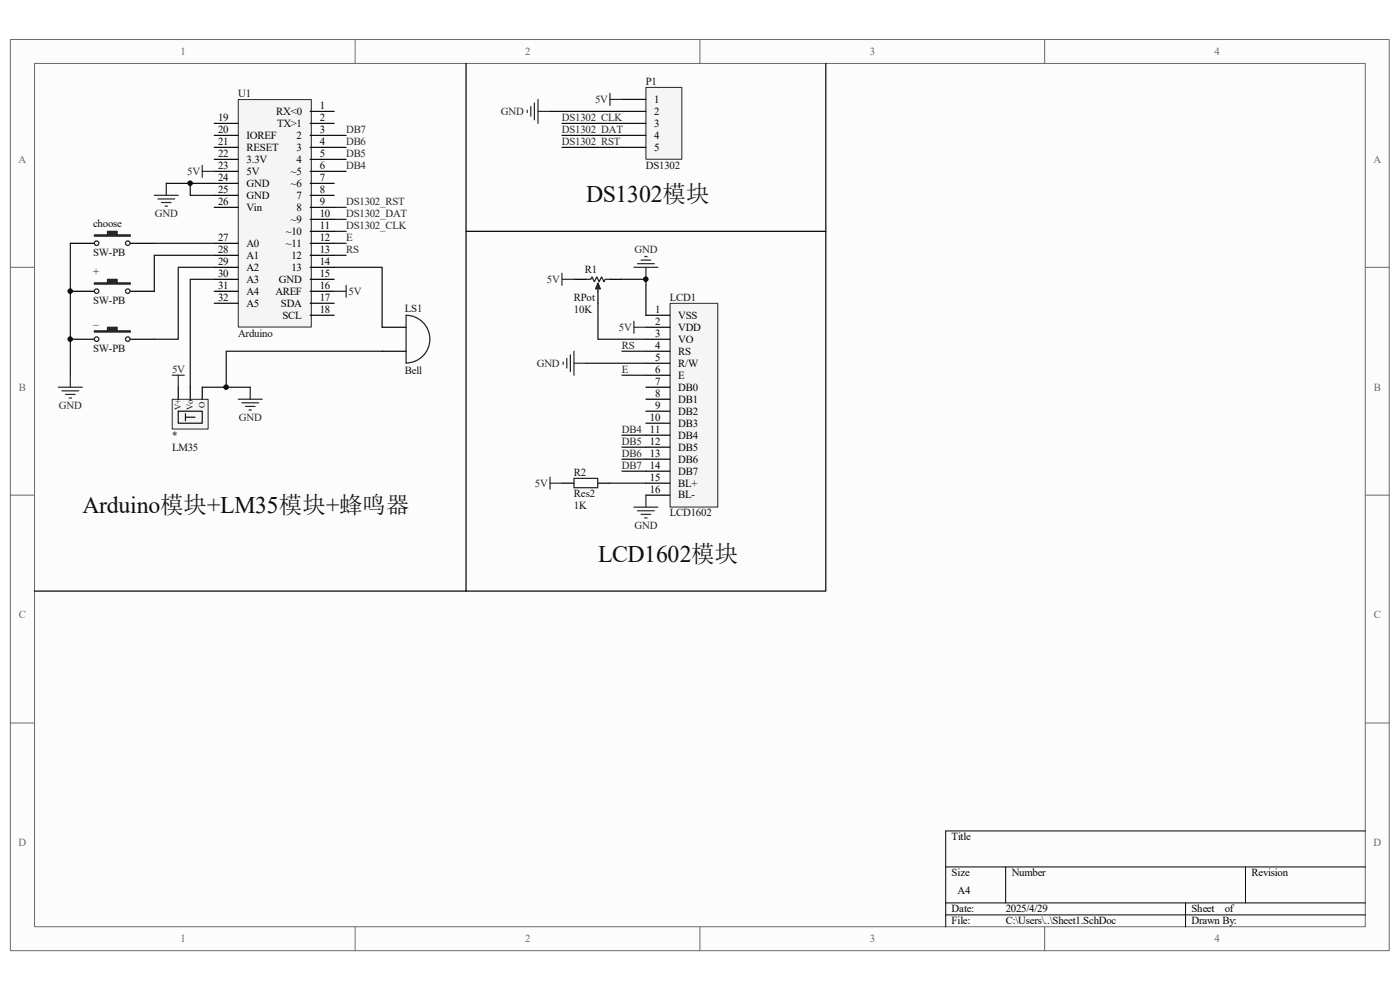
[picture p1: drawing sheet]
<svg xmlns="http://www.w3.org/2000/svg" width="297mm" height="210mm" viewBox="0 0 297 210" stroke-linecap="round" stroke-linejoin="round" font-family="sans-serif">
<path d="M2.2 8.4h292.5v193.3h-292.5z" fill="#fcfcfc"/>
<path d="M2.2 8.4h292.5v193.3h-292.5z" fill="none" stroke="#6a6a6a" stroke-width=".21"/>
<path d="M7.4 13.5h282.2v183.1h-282.2z" fill="#fcfcfc"/>
<g fill="none" stroke="#6a6a6a" stroke-width=".21">
<path d="M7.3 13.5h282.3v183.1h-282.3zM75.3 8.4v5.1M148.5 8.4v5.1M221.6 8.4v5.1M2.2 56.7h5.1M289.7 56.7h5.1M2.2 105h5.1M289.7 105h5.1M2.2 153.4h5.1M289.7 153.4h5.1M75.3 196.6v5.1M148.5 196.6v5.1"/>
<path d="M221.6 196.6v5.1"/>
</g>
<path d="M289.7 176.3h-89.1v20.3M200.6 183.9h89.1M200.6 191.5h89.1M200.6 194.1h89.1M213.4 183.9v7.6M251.5 191.5v5.1M264.2 183.9v7.6" fill="none" stroke="#000" stroke-width=".21"/>
<path d="M142.2 64.4h10.1v43.2h-10.1z" fill="#f5f5f5"/>
<path d="M142.2 64.3h10.1v43.3h-10.1z" fill="none" stroke="#262626" stroke-width=".21"/>
<g fill="none" stroke="#000" stroke-width=".25">
<path d="M137 66.9h5.1M137 69.4h5.1M137 72h5.1M137 74.5h5.1M137 77.1h5.1M137 79.6h5.1M137 82.1h5.1M137 84.7h5.1M137 87.2h5.1M137 89.8h5.1M137 92.3h5.1M137 94.9h5.1"/>
<path d="M137 97.4h5.1M137 100h5.1M137 102.5h5.1M137 105h5.1"/>
</g>
<path d="M36.6 84.8h7.6v6.2h-7.6z" fill="#f5f5f5"/>
<path d="M36.5 84.7h7.7v6.3h-7.7z" fill="none" stroke="#262626" stroke-width=".21"/>
<path d="M37.8 87.2h5.1v2.6h-5.1zM39.3 87.7v1.6M39.3 88.5h2.1" fill="none" stroke="#131313" stroke-width=".25"/>
<path d="M37.8 82.1v2.6M40.4 82.1v2.6M42.9 82.1v2.6" fill="none" stroke="#000" stroke-width=".25"/>
<path d="M50.6 21.2h15.4v48.2h-15.4z" fill="#f5f5f5"/>
<path d="M50.5 21.1h15.5v48.3h-15.5z" fill="none" stroke="#262626" stroke-width=".21"/>
<g fill="none" stroke="#000" stroke-width=".25">
<path d="M45.5 26.2h5M45.5 28.7h5M45.5 31.3h5M45.5 33.8h5M45.5 36.4h5M45.5 38.9h5M65.8 23.6h5.1M65.8 26.2h5.1M65.8 28.7h5.1M65.8 31.3h5.1M65.8 33.8h5.1M65.8 36.4h5.1"/>
<path d="M65.8 38.9h5.1M14.9 51.6h5.1M27.6 51.6h5.1M45.5 41.4h5M45.5 44h5M45.5 51.6h5M45.5 54.2h5M45.5 56.7h5M45.5 59.2h5M65.8 41.4h5.1M65.8 44h5.1M65.8 46.5h5.1"/>
<path d="M65.8 49.1h5.1M65.8 51.6h5.1M65.8 54.2h5.1M65.8 56.7h5.1M65.8 59.2h5.1M121.8 59.2h2.5M129.4 59.2h2.5M14.9 61.8h5.1M14.9 72h5.1M27.6 61.8h5.1M27.6 72h5.1M45.5 61.8h5"/>
<path d="M45.5 64.3h5M65.8 61.8h5.1M65.8 64.3h5.1M65.8 66.9h5.1M81.1 69.4h5.1M81.1 74.5h5.1M126.9 61.8v2.5M119.2 102.5h2.6M126.9 102.5h2.5"/>
</g>
<g fill="none" stroke="#1c1c1c" stroke-width=".25">
<path d="M124.3 59.2h1l.3-.5 .5 1.1 .5-1.1 .5 1.1 .5-1.1 .5 1.1 .3-.6h1M86.2 77a5.1 5.1 0 0 0 5-5.1 5.1 5.1 0 0 0-5-5v10.2M126.9 60.5v1.3M121.8 101.5h5v2h-5z"/>
<circle cx="20.5" cy="51.6" r=".48"/>
<circle cx="27.1" cy="51.6" r=".48"/>
<circle cx="20.5" cy="71.9" r=".48"/>
<circle cx="20.5" cy="61.8" r=".48"/>
<circle cx="27.1" cy="71.9" r=".48"/>
<circle cx="27.1" cy="61.8" r=".48"/>
</g>
<g fill="#1c1c1c" stroke="#1c1c1c" stroke-width=".25">
<path d="M126.9 60l.5 1.3h-1.1z"/>
<path d="M20 49.8h2.8v-.7h2v.7h2.8v.3h-7.6z" fill-rule="evenodd"/>
<path d="M20 60h2.8v-.7h2v.7h2.8v.3h-7.6z" fill-rule="evenodd"/>
<path d="M20 70.2h2.8v-.8h2v.8h2.8v.2h-7.6z" fill-rule="evenodd"/>
</g>
<g fill="none" stroke="#0e0e0e" stroke-width=".25">
<path d="M35.3 38.9h10.2M40.4 38.9v2.5h5.1M70.9 28.7h2.5M70.9 31.3h2.5M70.9 33.8h2.5M70.9 36.4h2.5M14.9 51.6v28M32.7 51.6h12.8M45.5 54.2h-12.8v7.6M45.5 56.7h-7.7v15.3h-5.1M45.5 59.2h-5.1v22.9M70.9 56.7h10.2v12.7"/>
<path d="M70.9 51.6h2.5M70.9 44h2.5M70.9 46.5h2.5M70.9 49.1h2.5M70.9 54.2h2.5M131.9 59.2h5.1v7.7M81.1 74.5h-33.1v7.6M124.3 77.1h12.7M126.9 64.3v7.7h10.1M131.9 79.6h5.1M131.9 74.5h5.1M42.9 82.1h10.2"/>
<path d="M131.9 100h5.1M131.9 97.4h5.1M131.9 94.9h5.1M131.9 92.3h5.1M129.4 102.5h7.6"/>
</g>
<g fill="none" stroke="#262626" stroke-width=".25">
<path d="M35.3 38.9v2.5M42.9 35.1v2.5M42.9 36.4h2.6M32.7 41.4h5.1M33.5 42.2h3.6M34.3 43h2M35 43.7h.5M119.2 58v2.5M119.2 59.2h2.6M134.5 56.7h5.1M135.3 55.9h3.5M136 55.2h2.1"/>
<path d="M136.8 54.4h.5M137 56.7v2.5M14.9 79.6v2.5M36.5 79.6h2.6M37.8 79.6v2.5M70.9 61.8h2.5M73.4 60.5v2.6M119.5 76.8v.5M120.2 76v2.1M121 75.3v3.5M121.8 74.5v5.1M121.8 77.1h2.5"/>
<path d="M134.5 68.2v2.5M134.5 69.4h2.5M12.4 82.1h5.1M13.1 82.9h3.6M13.9 83.7h2M14.7 84.4h.5M50.5 84.7h5.1M51.3 85.5h3.6M52.1 86.2h2M52.8 87h.5M53.1 82.1v2.6M116.7 101.2v2.6"/>
<path d="M116.7 102.5h2.5M134.5 107.6h5.1M135.3 108.3h3.5M136 109.1h2.1M136.8 109.9h.5M137 105v2.6"/>
</g>
<path d="M137.1 18.6h7.6v15.2h-7.6z" fill="#f5f5f5"/>
<path d="M137 18.5h7.7v15.3h-7.7z" fill="none" stroke="#262626" stroke-width=".21"/>
<path d="M98.9 13.5v111.9h-91.6M175.2 13.5v111.9h-76.3M131.9 21.1h5.1M131.9 23.6h5.1M131.9 26.2h5.1M131.9 28.7h5.1M131.9 31.3h5.1M98.9 49.1h76.3" fill="none" stroke="#000" stroke-width=".25"/>
<path d="M129.4 19.8v2.6M111.8 23.4v.5M112.6 22.6v2M113.4 21.8v3.6M114.1 21.1v5.1M114.1 23.6h2.6M129.4 21.1h2.5" fill="none" stroke="#262626" stroke-width=".25"/>
<path d="M116.7 23.6h15.2M119.2 26.2h12.7M119.2 28.7h12.7M119.2 31.3h12.7" fill="none" stroke="#0e0e0e" stroke-width=".25"/>
<g fill="#0e0e0e" stroke="#0e0e0e" stroke-width=".21">
<circle cx="14.9" cy="71.9" r=".48"/>
<circle cx="14.9" cy="61.8" r=".48"/>
<circle cx="40.3" cy="38.9" r=".48"/>
<circle cx="48" cy="82.1" r=".48"/>
<circle cx="137" cy="59.2" r=".48"/>
</g>
<g font-size="5.1" fill="#0e0e0e">
<text x="124.3" y="42.8">DS1302模块</text>
<text x="17.5" y="108.9">Arduino模块+LM35模块+蜂鸣器</text>
<text x="126.9" y="119.1">LCD1602模块</text>
</g>
<g font-size="2.3" fill="#696969">
<text x="38.3" y="11.6">1</text>
<text x="111.4" y="11.6">2</text>
<text x="184.5" y="11.6">3</text>
<text x="257.7" y="11.6">4</text>
<text x="3.9" y="34.5">A</text>
<text x="291.4" y="34.5">A</text>
<text x="4" y="82.8">B</text>
<text x="291.5" y="82.8">B</text>
<text x="4" y="131.2">C</text>
<text x="291.5" y="131.2">C</text>
<text x="3.9" y="179.5">D</text>
<text x="291.4" y="179.5">D</text>
<text x="38.3" y="199.9">1</text>
<text x="111.4" y="199.9">2</text>
<text x="184.5" y="199.9">3</text>
<text x="257.7" y="199.9">4</text>
</g>
<g font-size="2.3" fill="#0e0e0e">
<text x="137" y="18">P1</text>
<text x="50.5" y="20.5">U1</text>
<text x="137" y="35.8">DS1302</text>
<text x="19.8" y="48.3">choose</text>
<text x="19.8" y="54.4">SW-PB</text>
<text x="19.8" y="58.4">+</text>
<text x="124.1" y="57.9">R1</text>
<text x="19.8" y="64.6">SW-PB</text>
<text x="121.8" y="63.8">RPot</text>
<text x="142.1" y="63.8">LCD1</text>
<text x="19.8" y="68.6">_</text>
<text x="50.5" y="71.4">Arduino</text>
<text x="85.9" y="66.1">LS1</text>
<text x="121.8" y="66.3">10K</text>
<text x="19.8" y="74.7">SW-PB</text>
<text x="85.9" y="79.3">Bell</text>
<text x="36.5" y="93">*</text>
<text x="36.5" y="95.6">LM35</text>
<text x="121.8" y="100.9">R2</text>
<text x="121.8" y="105.5">Res2</text>
<text x="121.8" y="108">1K</text>
<text x="142.1" y="109.6">LCD1602</text>
</g>
<g font-size="2.3">
<text x="67.8" y="23.1">1</text>
<text x="138.8" y="21.8">1</text>
<text x="46.3" y="25.6">19</text>
<text x="46.3" y="28.2">20</text>
<text x="52.3" y="29.4">IOREF</text>
<text x="58.6" y="24.3">RX&lt;0</text>
<text x="58.8" y="26.9">TX&gt;1</text>
<text x="62.9" y="29.4">2</text>
<text x="67.8" y="25.6">2</text>
<text x="67.8" y="28.2">3</text>
<text x="138.8" y="24.3">2</text>
<text x="138.8" y="26.9">3</text>
<text x="138.8" y="29.4">4</text>
<text x="46.3" y="30.7">21</text>
<text x="46.3" y="33.3">22</text>
<text x="46.3" y="35.8">23</text>
<text x="52.3" y="32">RESET</text>
<text x="52.3" y="34.5">3.3V</text>
<text x="62.9" y="32">3</text>
<text x="62.9" y="34.5">4</text>
<text x="67.8" y="30.7">4</text>
<text x="67.8" y="33.3">5</text>
<text x="67.8" y="35.8">6</text>
<text x="138.8" y="32">5</text>
<text x="46.3" y="38.4">24</text>
<text x="46.3" y="40.9">25</text>
<text x="52.3" y="37.1">5V</text>
<text x="52.3" y="39.6">GND</text>
<text x="61.7" y="37.1">~5</text>
<text x="61.7" y="39.6">~6</text>
<text x="67.8" y="38.4">7</text>
<text x="67.8" y="40.9">8</text>
<text x="46.3" y="43.4">26</text>
<text x="52.3" y="42.2">GND</text>
<text x="52.3" y="44.7">Vin</text>
<text x="61.7" y="47.2">~9</text>
<text x="62.9" y="42.2">7</text>
<text x="62.9" y="44.7">8</text>
<text x="67.8" y="43.4">9</text>
<text x="67.8" y="46">10</text>
<text x="46.3" y="51.1">27</text>
<text x="46.3" y="53.6">28</text>
<text x="52.3" y="52.3">A0</text>
<text x="60.6" y="49.8">~10</text>
<text x="60.6" y="52.3">~11</text>
<text x="67.8" y="48.5">11</text>
<text x="67.8" y="51.1">12</text>
<text x="67.8" y="53.6">13</text>
<text x="46.3" y="56.1">29</text>
<text x="46.3" y="58.7">30</text>
<text x="52.3" y="54.9">A1</text>
<text x="52.3" y="57.4">A2</text>
<text x="52.3" y="60">A3</text>
<text x="59.2" y="60">GND</text>
<text x="61.8" y="54.9">12</text>
<text x="61.8" y="57.4">13</text>
<text x="67.8" y="56.1">14</text>
<text x="67.8" y="58.7">15</text>
<text x="46.3" y="61.3">31</text>
<text x="46.3" y="63.8">32</text>
<text x="52.3" y="62.5">A4</text>
<text x="52.3" y="65.1">A5</text>
<text x="58.4" y="62.5">AREF</text>
<text x="59.6" y="65.1">SDA</text>
<text x="67.8" y="61.3">16</text>
<text x="67.8" y="63.8">17</text>
<text x="59.9" y="67.6">SCL</text>
<text x="67.8" y="66.3">18</text>
<text x="139" y="66.3">1</text>
<text x="139" y="68.9">2</text>
<text x="139" y="71.4">3</text>
<text x="143.9" y="67.6">VSS</text>
<text x="143.9" y="70.1">VDD</text>
<text x="139" y="74">4</text>
<text x="139" y="76.5">5</text>
<text x="143.9" y="72.7">VO</text>
<text x="143.9" y="75.2">RS</text>
<text x="143.9" y="77.8">R/W</text>
<text x="139" y="79">6</text>
<text x="139" y="81.6">7</text>
<text x="143.9" y="80.3">E</text>
<text x="143.9" y="82.8">DB0</text>
<text x="137.9" y="89.2">10</text>
<text x="139" y="84.1">8</text>
<text x="139" y="86.7">9</text>
<text x="143.9" y="85.4">DB1</text>
<text x="143.9" y="88">DB2</text>
<text x="137.9" y="91.8">11</text>
<text x="137.9" y="94.3">12</text>
<text x="143.9" y="90.5">DB3</text>
<text x="143.9" y="93">DB4</text>
<text x="143.9" y="95.6">DB5</text>
<text x="137.9" y="96.9">13</text>
<text x="137.9" y="99.4">14</text>
<text x="137.9" y="101.9">15</text>
<text x="143.9" y="98.1">DB6</text>
<text x="143.9" y="100.7">DB7</text>
<text x="137.9" y="104.5">16</text>
<text x="143.9" y="103.2">BL+</text>
<text x="143.9" y="105.7">BL-</text>
<text x="201.9" y="178.3">Title</text>
<text x="201.9" y="185.9">Size</text>
<text x="214.6" y="185.9">Number</text>
<text x="265.5" y="185.9">Revision</text>
<text x="203.2" y="189.7">A4</text>
<text x="201.9" y="193.5">Date:</text>
<text x="201.9" y="196.1">File:</text>
<text x="213.4" y="193.5">2025/4/29</text>
<text x="213.4" y="196.1">C:\Users\..\Sheet1.SchDoc</text>
<text x="252.8" y="196.1">Drawn By:</text>
<text x="252.8" y="193.5">Sheet</text>
<text x="259.8" y="193.5">of</text>
</g>
<g font-size="2.3" fill="#262626">
<text x="126.2" y="21.8">5V</text>
<text x="73.4" y="28.2">DB7</text>
<text x="106.3" y="24.3">GND</text>
<text x="119.2" y="25.6">DS1302_CLK</text>
<text x="119.2" y="28.2">DS1302_DAT</text>
<text x="73.4" y="30.7">DB6</text>
<text x="73.4" y="33.3">DB5</text>
<text x="73.4" y="35.8">DB4</text>
<text x="119.2" y="30.7">DS1302_RST</text>
<text x="39.7" y="37.1">5V</text>
<text x="32.9" y="46">GND</text>
<text x="73.4" y="43.4">DS1302_RST</text>
<text x="73.4" y="46">DS1302_DAT</text>
<text x="73.4" y="48.5">DS1302_CLK</text>
<text x="73.4" y="51.1">E</text>
<text x="73.4" y="53.6">RS</text>
<text x="134.6" y="53.6">GND</text>
<text x="116" y="60">5V</text>
<text x="74" y="62.5">5V</text>
<text x="131.3" y="70.1">5V</text>
<text x="113.9" y="77.8">GND</text>
<text x="132" y="74">RS</text>
<text x="36.5" y="79">5V</text>
<text x="132" y="79">E</text>
<text x="12.5" y="86.7">GND</text>
<text x="50.7" y="89.2">GND</text>
<text x="132" y="94.3">DB5</text>
<text x="132" y="91.8">DB4</text>
<text x="132" y="99.4">DB7</text>
<text x="132" y="96.9">DB6</text>
<text x="113.5" y="103.2">5V</text>
<text x="134.6" y="112.1">GND</text>
</g>
<g font-size="1.8" fill="#0e0e0e">
<text x="38.4" y="87" transform="rotate(-90 38.4 87)">V+</text>
<text x="40.9" y="87" transform="rotate(-90 40.9 87)">Vo</text>
<text x="43.4" y="86.5" transform="rotate(-90 43.4 86.5)">O</text>
</g>
</svg>
